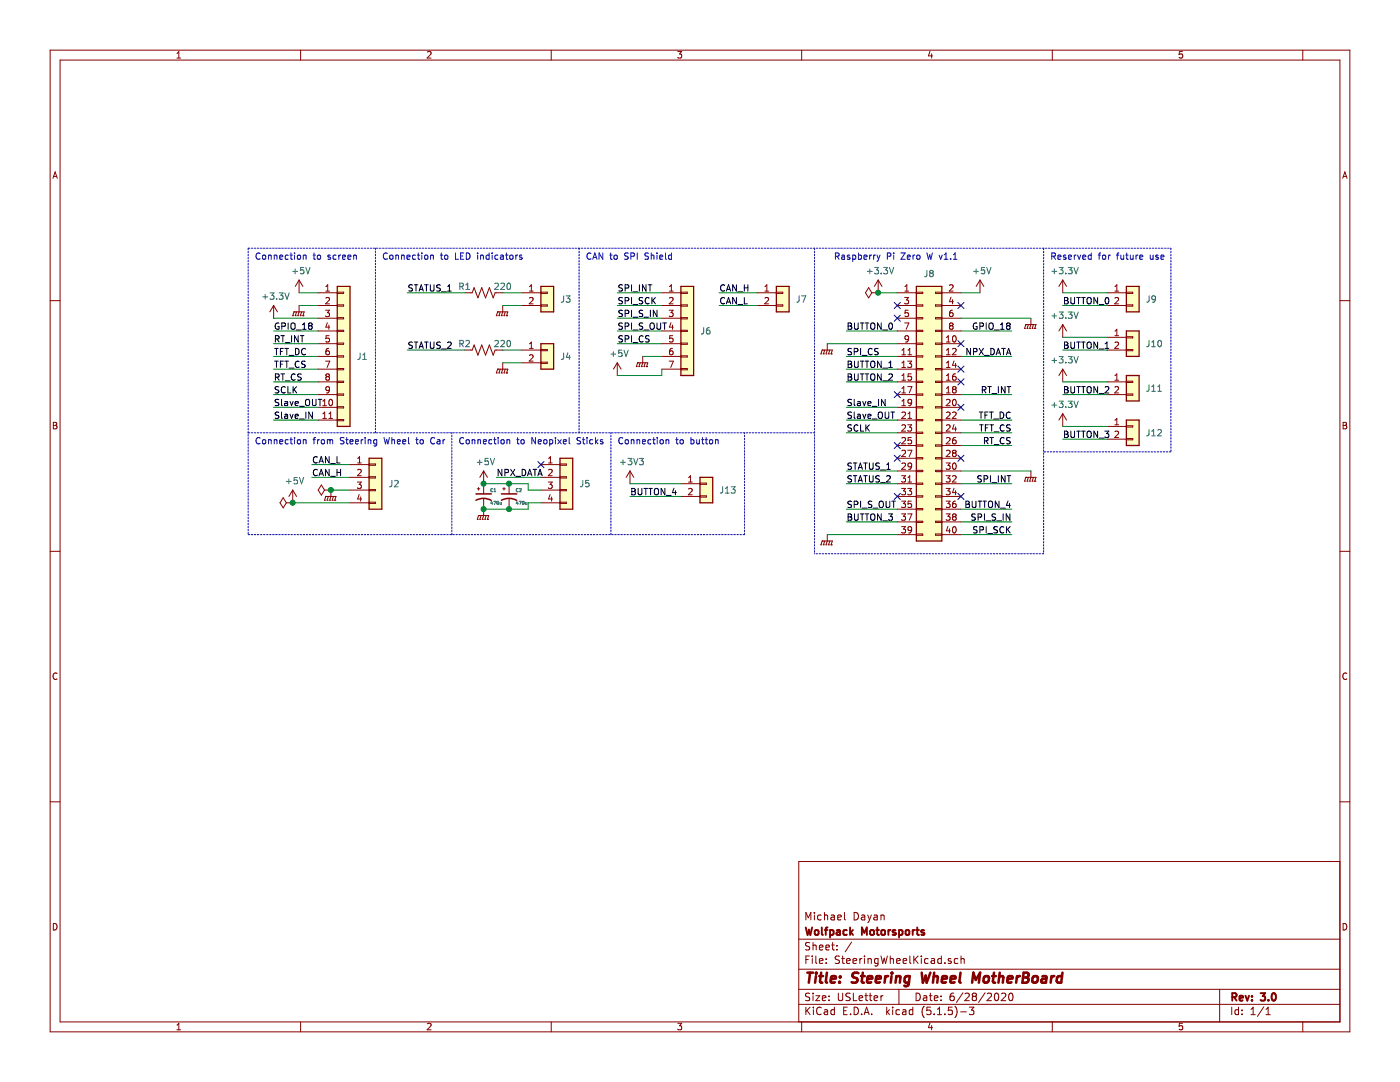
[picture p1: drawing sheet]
EESchema Schematic File Version 4
EELAYER 30 0
EELAYER END
$Descr USLetter 11000 8500
encoding utf-8
Sheet 1 1
Title "Steering Wheel MotherBoard"
Date "6/28/2020"
Rev "3.0"
Comp "Wolfpack Motorsports"
Comment1 "Michael Dayan"
Comment2 ""
Comment3 ""
Comment4 ""
$EndDescr
$Comp
L Connector_Generic:Conn_01x11 J1
U 1 1
P 2700 2800
F 0 "J1" H 2800 2800 50  0000 L CNN
F 1 "Conn_01x11" H 2780 2751 50  0001 L CNN
F 2 "Connector_PinHeader_2.54mm:PinHeader_1x11_P2.54mm_Vertical" H 2700 2800 50  0001 C CNN
F 3 "~" H 2700 2800 50  0001 C CNN
	1    2700 2800
	1    0    0    -1  
$EndComp
$Comp
L Connector_Generic:Conn_01x02 J3
U 1 1
P 4300 2300
F 0 "J3" H 4400 2250 50  0000 L CNN
F 1 "Conn_01x02" H 4380 2201 50  0001 L CNN
F 2 "Connector_PinHeader_2.54mm:PinHeader_1x02_P2.54mm_Vertical" H 4300 2300 50  0001 C CNN
F 3 "~" H 4300 2300 50  0001 C CNN
	1    4300 2300
	1    0    0    -1  
$EndComp
$Comp
L Connector_Generic:Conn_01x02 J4
U 1 1
P 4300 2750
F 0 "J4" H 4400 2700 50  0000 L CNN
F 1 "Conn_01x02" H 4380 2651 50  0001 L CNN
F 2 "Connector_PinHeader_2.54mm:PinHeader_1x02_P2.54mm_Vertical" H 4300 2750 50  0001 C CNN
F 3 "~" H 4300 2750 50  0001 C CNN
	1    4300 2750
	1    0    0    -1  
$EndComp
$Comp
L Connector_Generic:Conn_01x04 J5
U 1 1
P 4450 3750
F 0 "J5" H 4550 3700 50  0000 L CNN
F 1 "Conn_01x04" H 4530 3651 50  0001 L CNN
F 2 "Connector_PinHeader_2.54mm:PinHeader_1x04_P2.54mm_Vertical" H 4450 3750 50  0001 C CNN
F 3 "~" H 4450 3750 50  0001 C CNN
	1    4450 3750
	1    0    0    -1  
$EndComp
Text Notes 2000 2050 0    50   ~ 0
Connection to screen
Text Notes 3000 2050 0    50   ~ 0
Connection to LED indicators
$Comp
L Connector_Generic:Conn_01x07 J6
U 1 1
P 5400 2600
F 0 "J6" H 5500 2600 50  0000 L CNN
F 1 "Conn_01x07" H 5480 2551 50  0001 L CNN
F 2 "Connector_PinHeader_2.54mm:PinHeader_1x07_P2.54mm_Vertical" H 5400 2600 50  0001 C CNN
F 3 "~" H 5400 2600 50  0001 C CNN
	1    5400 2600
	1    0    0    -1  
$EndComp
Text Notes 4600 2050 0    50   ~ 0
CAN to SPI Shield
Text Notes 3600 3500 0    50   ~ 0
Connection to Neopixel Sticks
$Comp
L Connector_Generic:Conn_01x04 J2
U 1 1
P 2950 3750
F 0 "J2" H 3050 3700 50  0000 L CNN
F 1 "Conn_01x04" H 3030 3651 50  0001 L CNN
F 2 "Connector_PinHeader_2.54mm:PinHeader_1x04_P2.54mm_Vertical" H 2950 3750 50  0001 C CNN
F 3 "~" H 2950 3750 50  0001 C CNN
	1    2950 3750
	1    0    0    -1  
$EndComp
Wire Wire Line
	2750 3650 2450 3650
Wire Wire Line
	2750 3750 2450 3750
Text Notes 2000 3500 0    50   ~ 0
Connection from Steering Wheel to Car
$Comp
L Device:R_US R1
U 1 1
P 3800 2300
F 0 "R1" V 3750 2150 50  0000 C CNN
F 1 "220" V 3750 2450 50  0000 C CNN
F 2 "Resistor_THT:R_Axial_DIN0207_L6.3mm_D2.5mm_P10.16mm_Horizontal" V 3840 2290 50  0001 C CNN
F 3 "~" H 3800 2300 50  0001 C CNN
	1    3800 2300
	0    1    1    0   
$EndComp
$Comp
L Device:R_US R2
U 1 1
P 3800 2750
F 0 "R2" V 3750 2600 50  0000 C CNN
F 1 "220" V 3750 2900 50  0000 C CNN
F 2 "Resistor_THT:R_Axial_DIN0207_L6.3mm_D2.5mm_P10.16mm_Horizontal" V 3840 2740 50  0001 C CNN
F 3 "~" H 3800 2750 50  0001 C CNN
	1    3800 2750
	0    1    1    0   
$EndComp
$Comp
L power:GNDPWR #PWR04
U 1 1
P 2350 2400
F 0 "#PWR04" H 2350 2200 50  0001 C CNN
F 1 "GNDPWR" H 2354 2246 50  0001 C CNN
F 2 "" H 2350 2350 50  0001 C CNN
F 3 "" H 2350 2350 50  0001 C CNN
	1    2350 2400
	1    0    0    -1  
$EndComp
$Comp
L power:+5V #PWR03
U 1 1
P 2350 2300
F 0 "#PWR03" H 2350 2150 50  0001 C CNN
F 1 "+5V" H 2365 2473 50  0000 C CNN
F 2 "" H 2350 2300 50  0001 C CNN
F 3 "" H 2350 2300 50  0001 C CNN
	1    2350 2300
	1    0    0    -1  
$EndComp
Wire Wire Line
	2500 2300 2350 2300
$Comp
L power:+3.3V #PWR01
U 1 1
P 2150 2500
F 0 "#PWR01" H 2150 2350 50  0001 C CNN
F 1 "+3.3V" H 2165 2673 50  0000 C CNN
F 2 "" H 2150 2500 50  0001 C CNN
F 3 "" H 2150 2500 50  0001 C CNN
	1    2150 2500
	1    0    0    -1  
$EndComp
Text Label 2150 2600 0    50   ~ 0
GPIO_18
Text Label 2150 2700 0    50   ~ 0
RT_INT
Text Label 2150 2800 0    50   ~ 0
TFT_DC
Text Label 2150 2900 0    50   ~ 0
TFT_CS
Text Label 2150 3000 0    50   ~ 0
RT_CS
Text Label 2150 3100 0    50   ~ 0
SCLK
Text Label 2150 3200 0    50   ~ 0
Slave_OUT
Wire Wire Line
	2150 3200 2500 3200
Wire Wire Line
	2150 3100 2500 3100
Wire Wire Line
	2150 3000 2500 3000
Wire Wire Line
	2150 2900 2500 2900
Wire Wire Line
	2150 2800 2500 2800
Wire Wire Line
	2150 2700 2500 2700
Wire Wire Line
	2150 2600 2500 2600
Wire Wire Line
	2150 3300 2500 3300
Text Label 2150 3300 0    50   ~ 0
Slave_IN
Wire Wire Line
	2150 2500 2500 2500
Wire Wire Line
	2350 2400 2500 2400
Text Label 4850 2300 0    50   ~ 0
SPI_INT
Text Label 4850 2400 0    50   ~ 0
SPI_SCK
Text Label 4850 2500 0    50   ~ 0
SPI_S_IN
Text Label 4850 2600 0    50   ~ 0
SPI_S_OUT
Text Label 4850 2700 0    50   ~ 0
SPI_CS
Wire Wire Line
	4850 2300 5200 2300
Wire Wire Line
	4850 2400 5200 2400
Wire Wire Line
	4850 2500 5200 2500
Wire Wire Line
	4850 2600 5200 2600
Wire Wire Line
	4850 2700 5200 2700
Wire Wire Line
	5200 2800 5050 2800
$Comp
L power:GNDPWR #PWR011
U 1 1
P 5050 2800
F 0 "#PWR011" H 5050 2600 50  0001 C CNN
F 1 "GNDPWR" H 5054 2646 50  0001 C CNN
F 2 "" H 5050 2750 50  0001 C CNN
F 3 "" H 5050 2750 50  0001 C CNN
	1    5050 2800
	1    0    0    -1  
$EndComp
$Comp
L power:+5V #PWR010
U 1 1
P 4850 2950
F 0 "#PWR010" H 4850 2800 50  0001 C CNN
F 1 "+5V" H 4865 3123 50  0000 C CNN
F 2 "" H 4850 2950 50  0001 C CNN
F 3 "" H 4850 2950 50  0001 C CNN
	1    4850 2950
	1    0    0    -1  
$EndComp
Wire Wire Line
	5200 2900 5200 2950
Wire Wire Line
	5200 2950 4850 2950
$Comp
L Connector_Generic:Conn_01x02 J7
U 1 1
P 6150 2300
F 0 "J7" H 6250 2250 50  0000 L CNN
F 1 "Conn_01x02" H 6230 2201 50  0001 L CNN
F 2 "Connector_PinHeader_2.54mm:PinHeader_1x02_P2.54mm_Vertical" H 6150 2300 50  0001 C CNN
F 3 "~" H 6150 2300 50  0001 C CNN
	1    6150 2300
	1    0    0    -1  
$EndComp
Wire Wire Line
	5950 2300 5650 2300
Wire Wire Line
	5950 2400 5650 2400
Text Label 5650 2300 0    50   ~ 0
CAN_H
Text Label 5650 2400 0    50   ~ 0
CAN_L
Text Label 3900 3750 0    50   ~ 0
NPX_DATA
Wire Wire Line
	3900 3750 4250 3750
NoConn ~ 4250 3650
Text Label 2450 3650 0    50   ~ 0
CAN_L
Text Label 2450 3750 0    50   ~ 0
CAN_H
Wire Wire Line
	2750 3850 2600 3850
$Comp
L power:GNDPWR #PWR05
U 1 1
P 2600 3850
F 0 "#PWR05" H 2600 3650 50  0001 C CNN
F 1 "GNDPWR" H 2604 3696 50  0001 C CNN
F 2 "" H 2600 3800 50  0001 C CNN
F 3 "" H 2600 3800 50  0001 C CNN
	1    2600 3850
	1    0    0    -1  
$EndComp
$Comp
L power:+5V #PWR02
U 1 1
P 2300 3950
F 0 "#PWR02" H 2300 3800 50  0001 C CNN
F 1 "+5V" H 2315 4123 50  0000 C CNN
F 2 "" H 2300 3950 50  0001 C CNN
F 3 "" H 2300 3950 50  0001 C CNN
	1    2300 3950
	1    0    0    -1  
$EndComp
Wire Wire Line
	4100 2300 3950 2300
Wire Wire Line
	4100 2400 3950 2400
Wire Wire Line
	4100 2750 3950 2750
Wire Wire Line
	4100 2850 3950 2850
$Comp
L power:GNDPWR #PWR08
U 1 1
P 3950 2400
F 0 "#PWR08" H 3950 2200 50  0001 C CNN
F 1 "GNDPWR" H 3954 2246 50  0001 C CNN
F 2 "" H 3950 2350 50  0001 C CNN
F 3 "" H 3950 2350 50  0001 C CNN
	1    3950 2400
	1    0    0    -1  
$EndComp
$Comp
L power:GNDPWR #PWR09
U 1 1
P 3950 2850
F 0 "#PWR09" H 3950 2650 50  0001 C CNN
F 1 "GNDPWR" H 3954 2696 50  0001 C CNN
F 2 "" H 3950 2800 50  0001 C CNN
F 3 "" H 3950 2800 50  0001 C CNN
	1    3950 2850
	1    0    0    -1  
$EndComp
Text Label 3200 2300 0    50   ~ 0
STATUS_1
Wire Wire Line
	3200 2300 3650 2300
Text Label 3200 2750 0    50   ~ 0
STATUS_2
Wire Wire Line
	3200 2750 3650 2750
Wire Wire Line
	4150 3800 4150 3850
Wire Wire Line
	4150 3850 4250 3850
Wire Wire Line
	4150 4000 4150 3950
Wire Wire Line
	4150 3950 4250 3950
$Comp
L power:+5V #PWR06
U 1 1
P 3800 3800
F 0 "#PWR06" H 3800 3650 50  0001 C CNN
F 1 "+5V" H 3815 3973 50  0000 C CNN
F 2 "" H 3800 3800 50  0001 C CNN
F 3 "" H 3800 3800 50  0001 C CNN
	1    3800 3800
	1    0    0    -1  
$EndComp
$Comp
L power:GNDPWR #PWR07
U 1 1
P 3800 4000
F 0 "#PWR07" H 3800 3800 50  0001 C CNN
F 1 "GNDPWR" H 3804 3846 50  0001 C CNN
F 2 "" H 3800 3950 50  0001 C CNN
F 3 "" H 3800 3950 50  0001 C CNN
	1    3800 4000
	1    0    0    -1  
$EndComp
$Comp
L Device:CP1_Small C1
U 1 1
P 3800 3900
F 0 "C1" H 3850 3950 25  0000 L CNN
F 1 "470u" H 3850 3850 25  0000 L CNN
F 2 "KiCad:CAPPM7343X310N" H 3800 3900 50  0001 C CNN
F 3 "~" H 3800 3900 50  0001 C CNN
	1    3800 3900
	1    0    0    -1  
$EndComp
$Comp
L power:PWR_FLAG #FLG01
U 1 1
P 2300 3950
F 0 "#FLG01" H 2300 4025 50  0001 C CNN
F 1 "PWR_FLAG" H 2300 4123 50  0001 C CNN
F 2 "" H 2300 3950 50  0001 C CNN
F 3 "~" H 2300 3950 50  0001 C CNN
	1    2300 3950
	0    -1   -1   0   
$EndComp
Connection ~ 2600 3850
$Comp
L power:PWR_FLAG #FLG02
U 1 1
P 2600 3850
F 0 "#FLG02" H 2600 3925 50  0001 C CNN
F 1 "PWR_FLAG" V 2600 3977 50  0001 L CNN
F 2 "" H 2600 3850 50  0001 C CNN
F 3 "~" H 2600 3850 50  0001 C CNN
	1    2600 3850
	0    -1   -1   0   
$EndComp
Connection ~ 2300 3950
Wire Wire Line
	2300 3950 2750 3950
Connection ~ 3800 3800
Wire Wire Line
	3800 3800 4000 3800
Connection ~ 3800 4000
Wire Wire Line
	3800 4000 4000 4000
$Comp
L Device:CP1_Small C2
U 1 1
P 4000 3900
F 0 "C2" H 4050 3950 25  0000 L CNN
F 1 "470u" H 4050 3850 25  0000 L CNN
F 2 "KiCad:CAPPM7343X310N" H 4000 3900 50  0001 C CNN
F 3 "~" H 4000 3900 50  0001 C CNN
	1    4000 3900
	1    0    0    -1  
$EndComp
Connection ~ 4000 3800
Wire Wire Line
	4000 3800 4150 3800
Connection ~ 4000 4000
Wire Wire Line
	4000 4000 4150 4000
$Comp
L Connector_Generic:Conn_01x02 J9
U 1 1
P 8900 2300
F 0 "J9" H 9000 2250 50  0000 L CNN
F 1 "Conn_01x02" H 8980 2201 50  0001 L CNN
F 2 "Connector_PinHeader_2.54mm:PinHeader_1x02_P2.54mm_Vertical" H 8900 2300 50  0001 C CNN
F 3 "~" H 8900 2300 50  0001 C CNN
	1    8900 2300
	1    0    0    -1  
$EndComp
$Comp
L Connector_Generic:Conn_01x02 J10
U 1 1
P 8900 2650
F 0 "J10" H 9000 2600 50  0000 L CNN
F 1 "Conn_01x02" H 8980 2551 50  0001 L CNN
F 2 "Connector_PinHeader_2.54mm:PinHeader_1x02_P2.54mm_Vertical" H 8900 2650 50  0001 C CNN
F 3 "~" H 8900 2650 50  0001 C CNN
	1    8900 2650
	1    0    0    -1  
$EndComp
$Comp
L Connector_Generic:Conn_01x02 J11
U 1 1
P 8900 3000
F 0 "J11" H 9000 2950 50  0000 L CNN
F 1 "Conn_01x02" H 8980 2901 50  0001 L CNN
F 2 "Connector_PinHeader_2.54mm:PinHeader_1x02_P2.54mm_Vertical" H 8900 3000 50  0001 C CNN
F 3 "~" H 8900 3000 50  0001 C CNN
	1    8900 3000
	1    0    0    -1  
$EndComp
$Comp
L Connector_Generic:Conn_01x02 J12
U 1 1
P 8900 3350
F 0 "J12" H 9000 3300 50  0000 L CNN
F 1 "Conn_01x02" H 8980 3251 50  0001 L CNN
F 2 "Connector_PinHeader_2.54mm:PinHeader_1x02_P2.54mm_Vertical" H 8900 3350 50  0001 C CNN
F 3 "~" H 8900 3350 50  0001 C CNN
	1    8900 3350
	1    0    0    -1  
$EndComp
$Comp
L Connector_Generic:Conn_01x02 J13
U 1 1
P 5550 3800
F 0 "J13" H 5650 3750 50  0000 L CNN
F 1 "Conn_01x02" H 5630 3701 50  0001 L CNN
F 2 "Connector_PinHeader_2.54mm:PinHeader_1x02_P2.54mm_Vertical" H 5550 3800 50  0001 C CNN
F 3 "~" H 5550 3800 50  0001 C CNN
	1    5550 3800
	1    0    0    -1  
$EndComp
Wire Notes Line
	2950 3400 2950 1950
Wire Notes Line
	4550 1950 4550 3400
Wire Notes Line
	1950 3400 6400 3400
Wire Notes Line
	3550 4200 3550 3400
Wire Notes Line
	1950 1950 1950 4200
Wire Notes Line
	4800 4200 4800 3400
Text Notes 4850 3500 0    50   ~ 0
Connection to button
Text Notes 8250 2050 0    50   ~ 0
Reserved for future use
Text Label 4950 3900 0    50   ~ 0
BUTTON_4
Wire Wire Line
	5350 3900 4950 3900
Wire Wire Line
	5350 3800 4950 3800
$Comp
L power:+3V3 #PWR012
U 1 1
P 4950 3800
F 0 "#PWR012" H 4950 3650 50  0001 C CNN
F 1 "+3V3" H 4965 3973 50  0000 C CNN
F 2 "" H 4950 3800 50  0001 C CNN
F 3 "" H 4950 3800 50  0001 C CNN
	1    4950 3800
	1    0    0    -1  
$EndComp
Wire Notes Line
	5850 4200 5850 3400
Wire Notes Line
	1950 4200 5850 4200
NoConn ~ 7550 3000
Wire Wire Line
	7550 2600 7950 2600
Wire Wire Line
	7550 2500 8100 2500
Wire Wire Line
	7550 3700 8100 3700
Wire Wire Line
	6500 4200 7050 4200
Text Label 6650 4100 0    50   ~ 0
BUTTON_3
Wire Wire Line
	7050 4100 6650 4100
NoConn ~ 7050 3100
Text Label 6650 2600 0    50   ~ 0
BUTTON_0
Wire Wire Line
	7050 2600 6650 2600
Text Label 6650 3000 0    50   ~ 0
BUTTON_2
Text Label 6650 2900 0    50   ~ 0
BUTTON_1
Wire Wire Line
	7050 3000 6650 3000
Wire Wire Line
	7050 2900 6650 2900
$Comp
L power:GNDPWR #PWR018
U 1 1
P 6500 2700
F 0 "#PWR018" H 6500 2500 50  0001 C CNN
F 1 "GNDPWR" H 6504 2546 50  0001 C CNN
F 2 "" H 6500 2650 50  0001 C CNN
F 3 "" H 6500 2650 50  0001 C CNN
	1    6500 2700
	1    0    0    -1  
$EndComp
Wire Wire Line
	6500 2700 7050 2700
Text Label 7950 2800 2    50   ~ 0
NPX_DATA
NoConn ~ 7550 2900
Text Label 7950 3100 2    50   ~ 0
RT_INT
Text Label 7950 4000 2    50   ~ 0
BUTTON_4
Wire Wire Line
	7550 4000 7950 4000
Connection ~ 6900 2300
$Comp
L power:PWR_FLAG #FLG03
U 1 1
P 6900 2300
F 0 "#FLG03" H 6900 2375 50  0001 C CNN
F 1 "PWR_FLAG" V 6900 2427 50  0001 L CNN
F 2 "" H 6900 2300 50  0001 C CNN
F 3 "~" H 6900 2300 50  0001 C CNN
	1    6900 2300
	0    -1   -1   0   
$EndComp
Text Label 6650 4000 0    50   ~ 0
SPI_S_OUT
Wire Wire Line
	7050 4000 6650 4000
NoConn ~ 7550 2400
Wire Wire Line
	7550 4200 7950 4200
Wire Wire Line
	7550 4100 7950 4100
Wire Wire Line
	7550 3800 7950 3800
Wire Wire Line
	7550 2300 7700 2300
Wire Wire Line
	7050 2300 6900 2300
Wire Wire Line
	6650 3800 7050 3800
Wire Wire Line
	6650 3700 7050 3700
Wire Wire Line
	6650 3400 7050 3400
Wire Wire Line
	6650 3300 7050 3300
Wire Wire Line
	6650 3200 7050 3200
Wire Wire Line
	6650 2800 7050 2800
Wire Wire Line
	7550 3500 7950 3500
Wire Wire Line
	7550 3400 7950 3400
Wire Wire Line
	7550 3300 7950 3300
Wire Wire Line
	7550 3100 7950 3100
Wire Wire Line
	7550 2800 7950 2800
Text Label 7950 4200 2    50   ~ 0
SPI_SCK
Text Label 7950 4100 2    50   ~ 0
SPI_S_IN
Text Label 7950 3800 2    50   ~ 0
SPI_INT
$Comp
L power:GNDPWR #PWR017
U 1 1
P 8100 3700
F 0 "#PWR017" H 8100 3500 50  0001 C CNN
F 1 "GNDPWR" H 8104 3546 50  0001 C CNN
F 2 "" H 8100 3650 50  0001 C CNN
F 3 "" H 8100 3650 50  0001 C CNN
	1    8100 3700
	1    0    0    -1  
$EndComp
Text Label 7950 3500 2    50   ~ 0
RT_CS
Text Label 7950 3400 2    50   ~ 0
TFT_CS
Text Label 7950 3300 2    50   ~ 0
TFT_DC
Text Label 7950 2600 2    50   ~ 0
GPIO_18
$Comp
L power:GNDPWR #PWR016
U 1 1
P 8100 2500
F 0 "#PWR016" H 8100 2300 50  0001 C CNN
F 1 "GNDPWR" H 8104 2346 50  0001 C CNN
F 2 "" H 8100 2450 50  0001 C CNN
F 3 "" H 8100 2450 50  0001 C CNN
	1    8100 2500
	1    0    0    -1  
$EndComp
$Comp
L power:+5V #PWR015
U 1 1
P 7700 2300
F 0 "#PWR015" H 7700 2150 50  0001 C CNN
F 1 "+5V" H 7715 2473 50  0000 C CNN
F 2 "" H 7700 2300 50  0001 C CNN
F 3 "" H 7700 2300 50  0001 C CNN
	1    7700 2300
	1    0    0    -1  
$EndComp
$Comp
L power:GNDPWR #PWR014
U 1 1
P 6500 4200
F 0 "#PWR014" H 6500 4000 50  0001 C CNN
F 1 "GNDPWR" H 6504 4046 50  0001 C CNN
F 2 "" H 6500 4150 50  0001 C CNN
F 3 "" H 6500 4150 50  0001 C CNN
	1    6500 4200
	1    0    0    -1  
$EndComp
Text Label 6650 3800 0    50   ~ 0
STATUS_2
Text Label 6650 3700 0    50   ~ 0
STATUS_1
Text Label 6650 3400 0    50   ~ 0
SCLK
Text Label 6650 3300 0    50   ~ 0
Slave_OUT
Text Label 6650 3200 0    50   ~ 0
Slave_IN
Text Label 6650 2800 0    50   ~ 0
SPI_CS
$Comp
L power:+3.3V #PWR013
U 1 1
P 6900 2300
F 0 "#PWR013" H 6900 2150 50  0001 C CNN
F 1 "+3.3V" H 6915 2473 50  0000 C CNN
F 2 "" H 6900 2300 50  0001 C CNN
F 3 "" H 6900 2300 50  0001 C CNN
	1    6900 2300
	1    0    0    -1  
$EndComp
Text Notes 6550 2050 0    50   ~ 0
Raspberry Pi Zero W v1.1
NoConn ~ 7550 3900
NoConn ~ 7050 3900
NoConn ~ 7550 3600
NoConn ~ 7050 3600
NoConn ~ 7050 3500
NoConn ~ 7550 3200
NoConn ~ 7550 2700
NoConn ~ 7050 2500
NoConn ~ 7050 2400
$Comp
L Connector_Generic:Conn_02x20_Odd_Even J8
U 1 1
P 7250 3200
F 0 "J8" H 7300 4250 50  0000 C CNN
F 1 "Conn_02x20_Odd_Even" H 7300 4226 50  0001 C CNN
F 2 "Connector_PinHeader_2.54mm:PinHeader_2x20_P2.54mm_Vertical" H 7250 3200 50  0001 C CNN
F 3 "~" H 7250 3200 50  0001 C CNN
	1    7250 3200
	1    0    0    -1  
$EndComp
Wire Notes Line
	8200 1950 8200 4350
Wire Notes Line
	8200 4350 6400 4350
Wire Notes Line
	6400 1950 6400 4350
Wire Wire Line
	8700 2300 8350 2300
Wire Wire Line
	8700 2400 8350 2400
Text Label 8350 2400 0    50   ~ 0
BUTTON_0
Wire Wire Line
	8700 2650 8350 2650
Wire Wire Line
	8700 2750 8350 2750
Text Label 8350 2750 0    50   ~ 0
BUTTON_1
Wire Wire Line
	8700 3100 8350 3100
Text Label 8350 3100 0    50   ~ 0
BUTTON_2
Wire Wire Line
	8700 3450 8350 3450
Text Label 8350 3450 0    50   ~ 0
BUTTON_3
Wire Wire Line
	8700 3350 8350 3350
Wire Wire Line
	8700 3000 8350 3000
$Comp
L power:+3.3V #PWR019
U 1 1
P 8350 2300
F 0 "#PWR019" H 8350 2150 50  0001 C CNN
F 1 "+3.3V" H 8365 2473 50  0000 C CNN
F 2 "" H 8350 2300 50  0001 C CNN
F 3 "" H 8350 2300 50  0001 C CNN
	1    8350 2300
	1    0    0    -1  
$EndComp
$Comp
L power:+3.3V #PWR020
U 1 1
P 8350 2650
F 0 "#PWR020" H 8350 2500 50  0001 C CNN
F 1 "+3.3V" H 8365 2823 50  0000 C CNN
F 2 "" H 8350 2650 50  0001 C CNN
F 3 "" H 8350 2650 50  0001 C CNN
	1    8350 2650
	1    0    0    -1  
$EndComp
$Comp
L power:+3.3V #PWR021
U 1 1
P 8350 3000
F 0 "#PWR021" H 8350 2850 50  0001 C CNN
F 1 "+3.3V" H 8365 3173 50  0000 C CNN
F 2 "" H 8350 3000 50  0001 C CNN
F 3 "" H 8350 3000 50  0001 C CNN
	1    8350 3000
	1    0    0    -1  
$EndComp
$Comp
L power:+3.3V #PWR022
U 1 1
P 8350 3350
F 0 "#PWR022" H 8350 3200 50  0001 C CNN
F 1 "+3.3V" H 8365 3523 50  0000 C CNN
F 2 "" H 8350 3350 50  0001 C CNN
F 3 "" H 8350 3350 50  0001 C CNN
	1    8350 3350
	1    0    0    -1  
$EndComp
Wire Notes Line
	9200 1950 9200 3550
Wire Notes Line
	9200 3550 8200 3550
Wire Notes Line
	1950 1950 9200 1950
$EndSCHEMATC
